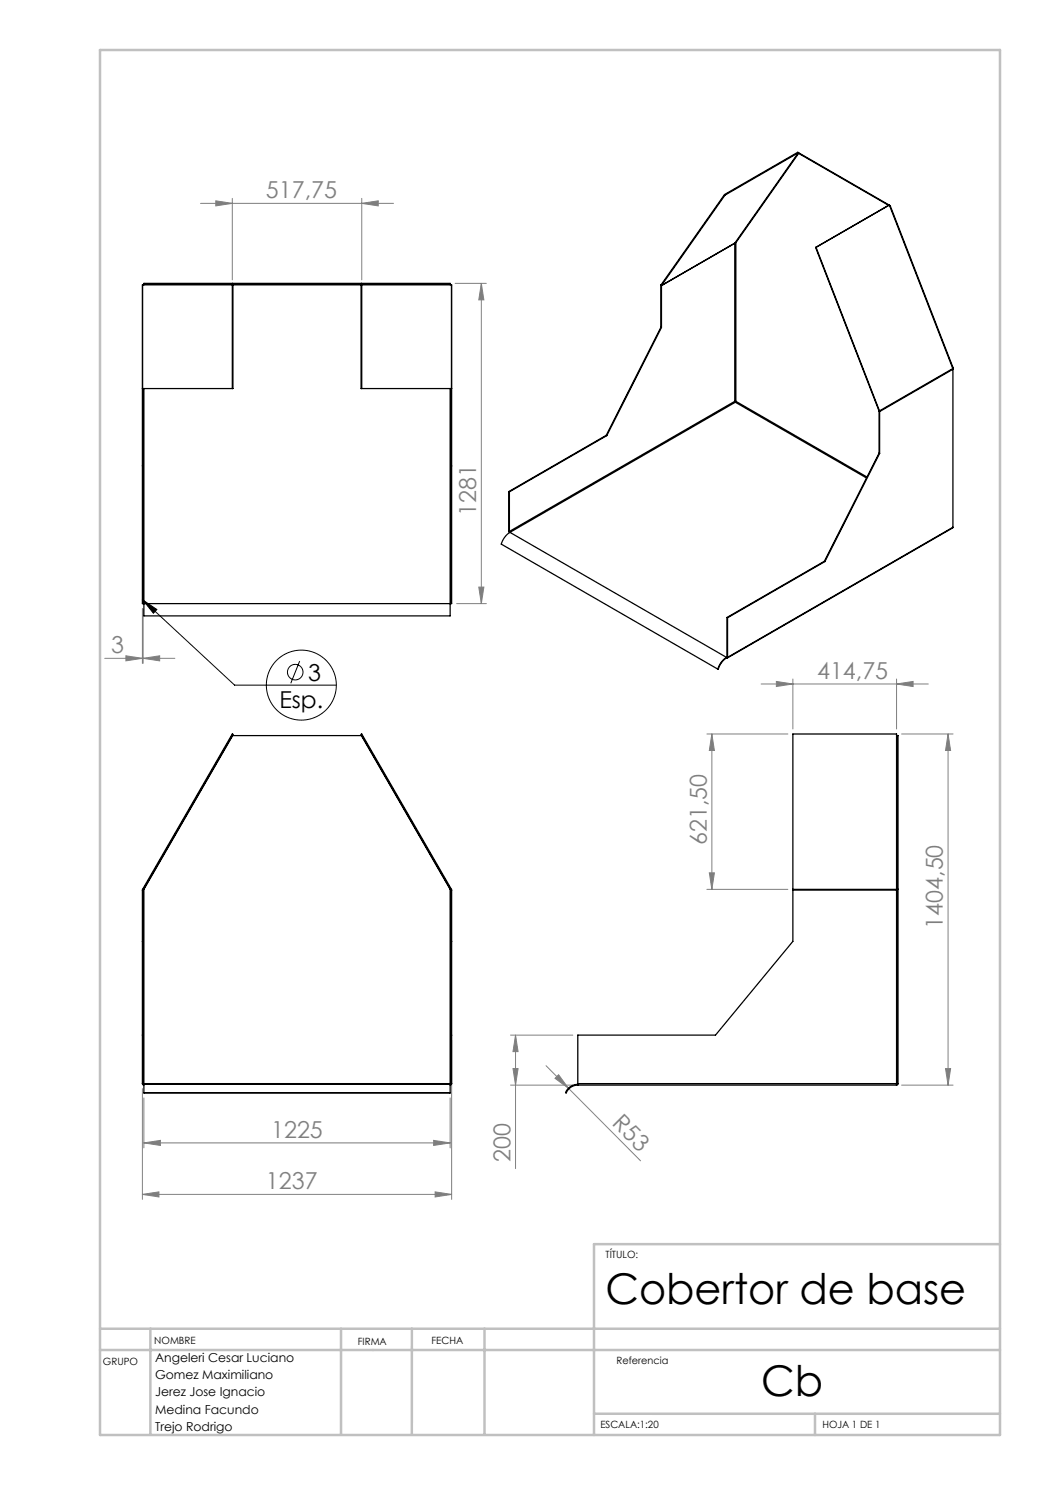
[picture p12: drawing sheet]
<svg xmlns="http://www.w3.org/2000/svg" width="210mm" height="297mm" viewBox="0 0 210 297" stroke-linecap="round" stroke-linejoin="round" font-family="sans-serif">
<g fill="none" stroke="#000" stroke-width=".2">
<path d="M28.6 119.9l-.1 .1M28.6 120l2.8 1.9-.7 .7zM28.6 120l18.3 17h20.4M59.9 132.2l-1.7 4.5"/>
<circle cx="28.5" cy="120" r=".07"/>
<circle cx="59" cy="134.4" r="1.56"/>
<circle cx="60.3" cy="137" r="7"/>
</g>
<g fill="none" stroke="#808080" stroke-width=".2">
<path d="M46.5 39.7v16.3M72.3 39.7v16.3M40.1 40.7h38.6M43.2 40.2l3.3 .5-3.3 .5zM72.3 40.7l3.3-.5v1zM91 56.7h6.3M96.3 56.7v64M96.3 56.7l.5 3.3h-1zM95.8 117.4h1l-.5 3.3zM20.9 131.7h14.1M25.2 131.2l3.3 .5-3.3 .5zM28.5 121.7v11"/>
<path d="M28.6 131.7l3.3-.5v1zM28.6 121.7v11M91.3 120.7h6M152.2 136.8h33.5M155.3 136.3l3.3 .5-3.3 .5zM158.6 135.8v10M179.3 136.8l3.3-.5v1zM179.3 135.8v10M141.4 146.8h16.2M142.4 146.8v31.1M142.4 146.8l.5 3.3h-1zM180.3 146.8h10.3"/>
<path d="M189.6 146.8v70.2M189.6 146.8l.5 3.3h-1zM141.4 177.9h16.2M141.9 174.6h1l-.5 3.3zM28.5 217.7v22.2M28.8 219.6v10M90 219.6v10M90.3 208v31.9M102.1 217h12.5M102.1 207h12.5M102.6 213.7h1l-.5 3.3zM103.1 207v26.7"/>
<path d="M103.1 207l.5 3.3h-1zM109.2 213.1l18.9 19.1M111 215.7l.7-.8 2 2.7zM180.3 217h10.3M189.1 213.7h1l-.5 3.3zM28.5 238.9l3.3-.5v1zM28.5 238.9h61.8M28.8 228.6l3.3-.5v1zM28.8 228.6h61.2M86.7 228.1l3.3 .5-3.3 .5zM87 238.4l3.3 .5-3.3 .5z"/>
</g>
<path d="M20 10h180v277h-180zM200 248.8h-81.2v38.2M20 265.8h180M20 270h180M30.1 265.8v21.1M68.2 265.8v21.1M82.4 265.8v21.1M96.9 265.8v21.1M118.8 282.8h81.2M163 282.8v4.2" fill="none" stroke="#c0c0c0" stroke-width=".5"/>
<path d="M28.6 120l2.8 1.9-.7 .7z" fill="#000"/>
<g fill="#808080">
<path d="M111 215.7l.7-.8 2 2.7z"/>
<path d="M86.7 228.1l3.3 .5-3.3 .5zM28.8 228.6l3.3-.5v1zM179.3 136.8l3.3-.5v1zM155.3 136.3l3.3 .5-3.3 .5z"/>
<path d="M28.5 238.9l3.3-.5v1zM87 238.4l3.3 .5-3.3 .5z"/>
<path d="M72.3 40.7l3.3-.5v1zM43.2 40.2l3.3 .5-3.3 .5z"/>
<path d="M141.9 174.6h1l-.5 3.3zM142.4 146.8l.5 3.3h-1z"/>
<path d="M95.8 117.4h1l-.5 3.3zM96.3 56.7l.5 3.3h-1zM189.1 213.7h1l-.5 3.3zM189.6 146.8l.5 3.3h-1z"/>
<path d="M103.1 207l.5 3.3h-1zM102.6 213.7h1l-.5 3.3z"/>
<path d="M25.2 131.2l3.3 .5-3.3 .5zM28.6 131.7l3.3-.5v1z"/>
</g>
<g fill="none" stroke="#000" stroke-width=".25">
<path d="M144.9 38.9l.1 .1M144.9 38.9l-12.7 18.1M145 39l-12.7 18.1M159.7 30.6l-.1-.2-14.7 8.5M159.7 30.6l-14.7 8.4M159.7 30.6l-12.7 18M159.7 30.7l-12.5 17.8v31.8M159.7 30.7l18 10.4M159.7 30.7l.1-.1 18.2 10.5M28.5 57v63.7h.1M28.5 57h.1M28.5 57h61.8"/>
<path d="M28.8 56.8v.2M28.8 56.8v-.1h61.2v.1M28.8 56.8h61.2M46.5 57v20.7M46.5 56.7v.1M46.6 57v20.7h-18.1M72.2 57v20.7h18.1M72.3 56.7v.1M72.3 57v20.7M90 56.8v.2M90.3 57v63.7h-.1M90.3 57v20.7"/>
<path d="M132.2 57.1h.1M132.2 57.1v8.3M132.2 57v.1M132.2 57l.1 .1M132.3 57.1v8.4M132.3 57.1h.1M147 48.7l-14.7 8.4M147 48.7v31.6M147 48.6v.1M147 48.6l-14.7 8.5M163.1 49.5l12.7 32.7M163.2 49.5h-.1"/>
<path d="M163.2 49.5l12.7 32.7M177.9 41l-14.7 8.5M177.9 41l12.7 32.7M177.9 41l-14.8 8.5M178 41.1l-.1 .1M178 41.1l12.6 32.4M28.5 77.7h.1M28.6 77.7v43M28.8 77.7v43M90 77.7v43M90.2 77.7v43M90.3 77.7h.1"/>
<path d="M132.2 65.4l.1 .1M132.2 65.4l-11 21.7M132.3 65.5l-10.9 21.6M190.6 73.7v.2l-14.7 8.4M190.6 73.7l-14.7 8.5M190.6 73.5v32M190.6 73.5h-.1M28.5 93.2h.1M90.2 93.2h.1M101.8 98.3l.1 .1M101.8 98.3v7.9M101.9 98.4v7.9"/>
<path d="M121.2 87.1h.2M121.2 87.1l-19.4 11.2M121.4 87.1l-19.5 11.3M147 80.3l.1 .1M147 80.3l-45.1 26M147.1 80.4l26.2 15.2M147.1 80.4l-45.1 26.1M147.2 80.3l-.1 .1M147.2 80.3l26.2 15.1M175.8 82.2v.1M175.8 90.6l.1 .1M175.8 90.6l-10.9 21.7"/>
<path d="M175.8 82.3h.1M175.8 82.3v8.3M175.9 82.2v.1M175.9 82.2h-.1M175.9 90.7l-10.9 21.6M175.9 82.3v8.4M101.8 106.2l.1 .3M101.8 106.2l.1 .1M101.9 106.3l.1 .2M102 106.5l-1.1 .9-.6 1.4 43.3 25M102 106.5l43.3 25M164.9 112.3h.1"/>
<path d="M164.9 112.3l-19.5 11.2M165 112.3l-19.5 11.3M190.6 105.5l-45.2 26.1M190.6 105.5l-45.1 26M28.6 120.7h.2M28.8 120.7v2.5h61.2v-2.5M28.8 120.7h61.2M90 120.7h.2M145.3 131.5l-1 .9-.7 1.4M145.3 131.6l-.9 .8-.8 1.4M145.3 131.5v.1M145.4 131.4l-.1 .1"/>
<path d="M145.4 131.4l.1 .1M145.4 123.5l.1 .1M145.4 123.5v7.9M145.5 131.5l-.2 .1M145.5 123.6v7.9M28.5 178v38.7M28.5 178h.1M28.5 177.9v.1M28.5 177.9h.1M28.5 177.9l18-31.1 .1 .1-18 31M28.6 178v38.7M28.6 177.9v.1"/>
<path d="M90.2 177.9v.1M90.2 178v38.7M90.2 178h.1M90.3 177.9v.1M90.3 177.9h-.1M90.3 177.9l-18-31.1-.1 .1 18 31M90.3 178v38.7M158.6 177.9v.1M158.6 178v10.3l-15.5 18.7h-27.5v9.7M158.6 178h20.7M158.6 177.9h20.7M158.6 177.9v-31.1h20.7v31.1"/>
<path d="M179.3 177.9v.1M179.3 178v38.7M179.5 177.9h.1M28.5 188.3h.1M90.2 188.3h.1M28.5 216.7l.3 .3M28.5 216.7h.1M28.5 207h.1M28.6 216.7l.2 .2M28.8 216.9v1.6M28.8 216.7v.2M28.8 216.9h61.2"/>
<path d="M28.8 218.5h61.2M28.8 216.7v-38.8l17.7-30.8h25.8l17.7 30.8v38.8M28.8 216.7h61.2M90 216.9v1.6M90 216.7v.2M90.2 216.7l-.2 .2M90.2 216.7h.1M90.2 207h.1M90.3 216.7l-.3 .3M115.6 216.7v.3M115.6 216.9a2.65 2.65 0 0 0-2.5 1.6l.1 .1 .5-.7 .6-.6 1.3-.3M115.6 216.7h63.7"/>
<path d="M115.6 217h63.7M179.3 216.7v.3M179.5 216.7l-.2 .2M179.5 216.7h.1M179.5 216.7v-69.6h.1v69.6M179.6 216.7l-.3 .3"/>
</g>
<g font-size="8.5">
<text x="121.1" y="260.8">Cobertor de base</text>
<text x="152.2" y="279.3">Cb</text>
</g>
<g font-size="4.7" fill="#808080">
<text x="53.2" y="39.7">517,75</text>
<text x="95.3" y="103.1" transform="rotate(-90 95.3 103.1)">1281</text>
<text x="22.2" y="130.7">3</text>
<text x="163.4" y="135.8">414,75</text>
<text x="141.4" y="169" transform="rotate(-90 141.4 169)">621,50</text>
<text x="188.6" y="185.7" transform="rotate(-90 188.6 185.7)">1404,50</text>
<text x="54.2" y="227.6">1225</text>
<text x="122.3" y="224.9" transform="rotate(45 122.3 224.9)">R53</text>
<text x="102.1" y="232.4" transform="rotate(-90 102.1 232.4)">200</text>
<text x="53.2" y="237.9">1237</text>
</g>
<g font-size="4.7">
<text x="61.6" y="136.1">3</text>
<text x="55.9" y="141.7">Esp.</text>
</g>
<g font-size="2.5">
<text x="31" y="272.3">Angeleri Cesar Luciano</text>
<text x="31" y="275.8">Gomez Maximiliano</text>
<text x="31" y="279.3">Jerez Jose Ignacio</text>
<text x="31" y="282.8">Medina Facundo</text>
<text x="31" y="286.2">Trejo Rodrigo</text>
</g>
<g font-size="2">
<text x="121.1" y="251.5">TÍTULO:</text>
<text x="30.9" y="268.8">NOMBRE</text>
<text x="71.6" y="269">FIRMA</text>
<text x="86.3" y="268.7">FECHA</text>
<text x="20.6" y="273">GRUPO</text>
<text x="123.3" y="272.9">Referencia</text>
<text x="120.1" y="285.6">ESCALA:1:20</text>
<text x="164.5" y="285.6">HOJA 1 DE 1</text>
</g>
</svg>
